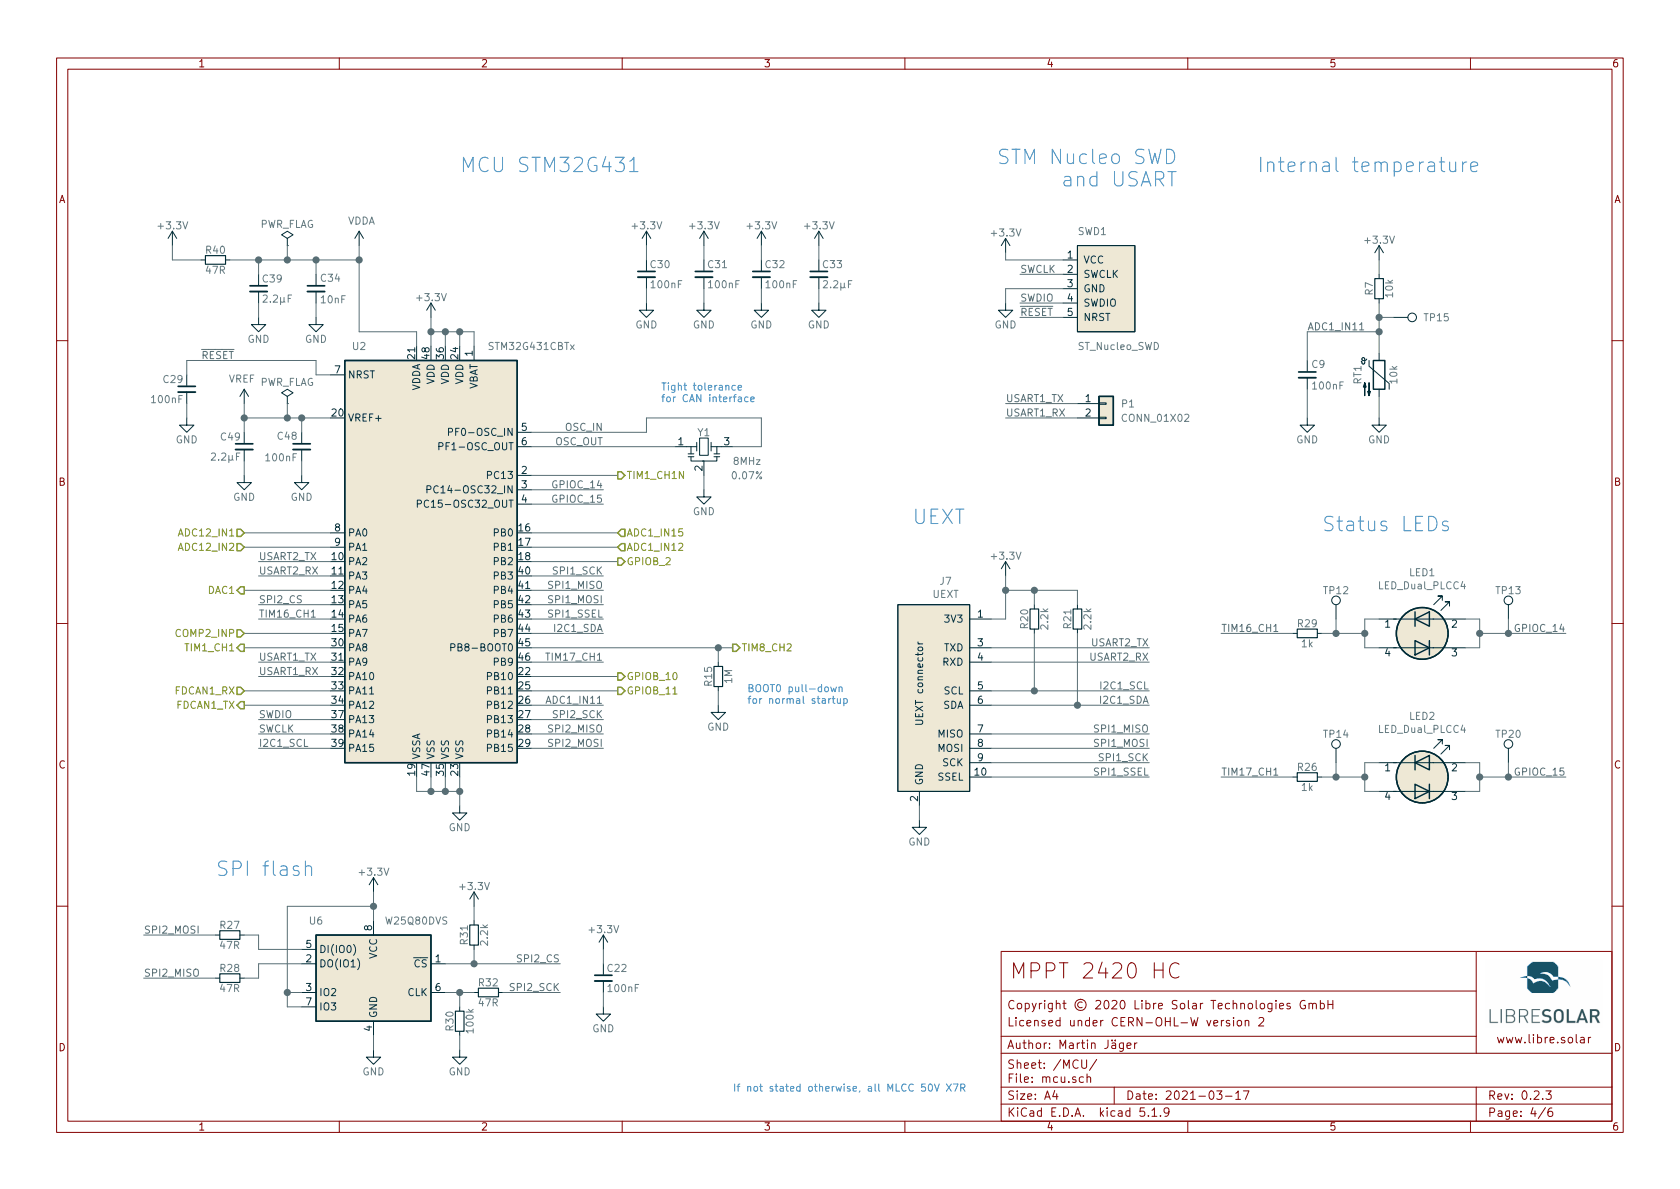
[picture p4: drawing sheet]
EESchema Schematic File Version 4
EELAYER 30 0
EELAYER END
$Descr A4 11693 8268
encoding utf-8
Sheet 4 6
Title "MPPT 2420 HC"
Date "2021-03-17"
Rev "0.2.3"
Comp "Copyright © 2020 Libre Solar Technologies GmbH"
Comment1 "Licensed under CERN-OHL-W version 2"
Comment2 "Author: Martin Jäger"
Comment3 ""
Comment4 ""
$EndDescr
$Comp
L power:GND #PWR09
U 1 1
P 4500 2100
F 0 "#PWR09" H 4500 1850 50  0001 C CNN
F 1 "GND" H 4500 1950 50  0000 C CNN
F 2 "" H 4500 2100 50  0000 C CNN
F 3 "" H 4500 2100 50  0000 C CNN
	1    4500 2100
	1    0    0    -1  
$EndComp
$Comp
L power:GND #PWR010
U 1 1
P 4900 2100
F 0 "#PWR010" H 4900 1850 50  0001 C CNN
F 1 "GND" H 4900 1950 50  0000 C CNN
F 2 "" H 4900 2100 50  0000 C CNN
F 3 "" H 4900 2100 50  0000 C CNN
	1    4900 2100
	1    0    0    -1  
$EndComp
$Comp
L power:GND #PWR011
U 1 1
P 5300 2100
F 0 "#PWR011" H 5300 1850 50  0001 C CNN
F 1 "GND" H 5300 1950 50  0000 C CNN
F 2 "" H 5300 2100 50  0000 C CNN
F 3 "" H 5300 2100 50  0000 C CNN
	1    5300 2100
	1    0    0    -1  
$EndComp
$Comp
L power:GND #PWR012
U 1 1
P 5700 2100
F 0 "#PWR012" H 5700 1850 50  0001 C CNN
F 1 "GND" H 5700 1950 50  0000 C CNN
F 2 "" H 5700 2100 50  0000 C CNN
F 3 "" H 5700 2100 50  0000 C CNN
	1    5700 2100
	1    0    0    -1  
$EndComp
$Comp
L power:GND #PWR013
U 1 1
P 2200 2200
F 0 "#PWR013" H 2200 1950 50  0001 C CNN
F 1 "GND" H 2200 2050 50  0000 C CNN
F 2 "" H 2200 2200 50  0000 C CNN
F 3 "" H 2200 2200 50  0000 C CNN
	1    2200 2200
	1    0    0    -1  
$EndComp
$Comp
L power:+3.3V #PWR014
U 1 1
P 4500 1700
F 0 "#PWR014" H 4500 1550 50  0001 C CNN
F 1 "+3.3V" H 4500 1840 50  0000 C CNN
F 2 "" H 4500 1700 50  0000 C CNN
F 3 "" H 4500 1700 50  0000 C CNN
	1    4500 1700
	1    0    0    -1  
$EndComp
$Comp
L power:+3.3V #PWR015
U 1 1
P 4900 1700
F 0 "#PWR015" H 4900 1550 50  0001 C CNN
F 1 "+3.3V" H 4900 1840 50  0000 C CNN
F 2 "" H 4900 1700 50  0000 C CNN
F 3 "" H 4900 1700 50  0000 C CNN
	1    4900 1700
	1    0    0    -1  
$EndComp
$Comp
L power:+3.3V #PWR016
U 1 1
P 5300 1700
F 0 "#PWR016" H 5300 1550 50  0001 C CNN
F 1 "+3.3V" H 5300 1840 50  0000 C CNN
F 2 "" H 5300 1700 50  0000 C CNN
F 3 "" H 5300 1700 50  0000 C CNN
	1    5300 1700
	1    0    0    -1  
$EndComp
$Comp
L power:+3.3V #PWR017
U 1 1
P 5700 1700
F 0 "#PWR017" H 5700 1550 50  0001 C CNN
F 1 "+3.3V" H 5700 1840 50  0000 C CNN
F 2 "" H 5700 1700 50  0000 C CNN
F 3 "" H 5700 1700 50  0000 C CNN
	1    5700 1700
	1    0    0    -1  
$EndComp
$Comp
L power:+3.3V #PWR024
U 1 1
P 3000 2200
F 0 "#PWR024" H 3000 2050 50  0001 C CNN
F 1 "+3.3V" H 3000 2340 50  0000 C CNN
F 2 "" H 3000 2200 50  0000 C CNN
F 3 "" H 3000 2200 50  0000 C CNN
	1    3000 2200
	1    0    0    -1  
$EndComp
$Comp
L power:+3.3V #PWR025
U 1 1
P 1200 1700
F 0 "#PWR025" H 1200 1550 50  0001 C CNN
F 1 "+3.3V" H 1200 1840 50  0000 C CNN
F 2 "" H 1200 1700 50  0000 C CNN
F 3 "" H 1200 1700 50  0000 C CNN
	1    1200 1700
	1    0    0    -1  
$EndComp
$Comp
L power:GND #PWR026
U 1 1
P 1300 2900
F 0 "#PWR026" H 1300 2650 50  0001 C CNN
F 1 "GND" H 1300 2750 50  0000 C CNN
F 2 "" H 1300 2900 50  0000 C CNN
F 3 "" H 1300 2900 50  0000 C CNN
	1    1300 2900
	-1   0    0    -1  
$EndComp
$Comp
L Project:C C29
U 1 1
P 1300 2700
F 0 "C29" H 1320 2770 50  0000 L CNN
F 1 "100nF" H 1320 2630 50  0000 L CNN
F 2 "LibreSolar:C_0603_1608" H 1300 2700 50  0001 C CNN
F 3 "" H 1300 2700 50  0000 C CNN
F 4 "any" H -5950 -200 50  0001 C CNN "Manufacturer"
F 5 "" H -5950 -200 50  0001 C CNN "PartNumber"
	1    1300 2700
	-1   0    0    -1  
$EndComp
$Comp
L Project:C C30
U 1 1
P 4500 1900
F 0 "C30" H 4520 1970 50  0000 L CNN
F 1 "100nF" H 4520 1830 50  0000 L CNN
F 2 "LibreSolar:C_0603_1608" H 4500 1900 50  0001 C CNN
F 3 "" H 4500 1900 50  0000 C CNN
F 4 "any" H 3100 -3600 50  0001 C CNN "Manufacturer"
F 5 "" H 3100 -3600 50  0001 C CNN "PartNumber"
	1    4500 1900
	1    0    0    -1  
$EndComp
$Comp
L Project:C C32
U 1 1
P 5300 1900
F 0 "C32" H 5320 1970 50  0000 L CNN
F 1 "100nF" H 5320 1830 50  0000 L CNN
F 2 "LibreSolar:C_0603_1608" H 5300 1900 50  0001 C CNN
F 3 "" H 5300 1900 50  0000 C CNN
F 4 "any" H 3200 -3600 50  0001 C CNN "Manufacturer"
F 5 "" H 3200 -3600 50  0001 C CNN "PartNumber"
	1    5300 1900
	1    0    0    -1  
$EndComp
$Comp
L Project:C C34
U 1 1
P 2200 2000
F 0 "C34" H 2225 2075 50  0000 L CNN
F 1 "10nF" H 2225 1925 50  0000 L CNN
F 2 "LibreSolar:C_0603_1608" H 2200 2000 50  0001 C CNN
F 3 "" H 2200 2000 50  0000 C CNN
F 4 "any" H 2200 2000 50  0001 C CNN "Manufacturer"
	1    2200 2000
	1    0    0    -1  
$EndComp
$Comp
L Project:C C33
U 1 1
P 5700 1900
F 0 "C33" H 5720 1970 50  0000 L CNN
F 1 "2.2µF" H 5720 1830 50  0000 L CNN
F 2 "LibreSolar:C_0603_1608" H 5700 1900 50  0001 C CNN
F 3 "" H 5700 1900 50  0000 C CNN
F 4 "any" H 3250 -3600 50  0001 C CNN "Manufacturer"
F 5 "" H 3250 -3600 50  0001 C CNN "PartNumber"
F 6 "25V, X5R" H -350 -2900 60  0001 C CNN "Remarks"
	1    5700 1900
	1    0    0    -1  
$EndComp
$Comp
L power:GND #PWR030
U 1 1
P 7000 2100
F 0 "#PWR030" H 7000 1850 50  0001 C CNN
F 1 "GND" H 7000 1950 50  0000 C CNN
F 2 "" H 7000 2100 50  0000 C CNN
F 3 "" H 7000 2100 50  0000 C CNN
	1    7000 2100
	1    0    0    -1  
$EndComp
$Comp
L power:+3.3V #PWR031
U 1 1
P 7000 1750
F 0 "#PWR031" H 7000 1600 50  0001 C CNN
F 1 "+3.3V" H 7000 1890 50  0000 C CNN
F 2 "" H 7000 1750 50  0000 C CNN
F 3 "" H 7000 1750 50  0000 C CNN
	1    7000 1750
	1    0    0    -1  
$EndComp
$Comp
L power:PWR_FLAG #FLG032
U 1 1
P 2000 1700
F 0 "#FLG032" H 2000 1775 50  0001 C CNN
F 1 "PWR_FLAG" H 2000 1850 50  0000 C CNN
F 2 "" H 2000 1700 50  0001 C CNN
F 3 "" H 2000 1700 50  0001 C CNN
	1    2000 1700
	1    0    0    -1  
$EndComp
$Comp
L LibreSolar:ST_Nucleo_SWD_5p SWD1
U 1 1
P 7700 2000
F 0 "SWD1" H 7500 2400 50  0000 L CNN
F 1 "ST_Nucleo_SWD" H 7500 1600 50  0000 L CNN
F 2 "Connector_PinHeader_2.54mm:PinHeader_1x05_P2.54mm_Vertical" H 7700 1400 30  0001 C CIN
F 3 "" H 7850 2050 60  0001 C CNN
F 4 "any" H 7700 2000 50  0001 C CNN "Manufacturer"
F 5 "Pin header 1x5, 2.54mm pitch" H 7700 2000 50  0001 C CNN "PartNumber"
	1    7700 2000
	1    0    0    -1  
$EndComp
$Comp
L Connector_Generic:Conn_01x02 P1
U 1 1
P 7700 2800
F 0 "P1" H 7800 2800 50  0000 L CNN
F 1 "CONN_01X02" H 7800 2700 50  0000 L CNN
F 2 "Connector_PinHeader_2.54mm:PinHeader_1x02_P2.54mm_Vertical" H 7700 2800 50  0001 C CNN
F 3 "" H 7700 2800 50  0001 C CNN
F 4 "any" H 7700 2800 50  0001 C CNN "Manufacturer"
F 5 "Pin header 1x5, 2.54mm pitch" H 7700 2800 50  0001 C CNN "PartNumber"
	1    7700 2800
	1    0    0    -1  
$EndComp
Text Notes 9200 3700 0    100  ~ 0
Status LEDs
Text Notes 3200 1200 0    100  ~ 0
MCU STM32G431
Text Notes 8200 1300 2    100  ~ 0
STM Nucleo SWD\nand USART
Text Label 1400 2500 0    50   ~ 0
~RESET
Text Label 7100 2100 0    50   ~ 0
SWDIO
Text Label 7100 1900 0    50   ~ 0
SWCLK
Text Label 7000 2800 0    50   ~ 0
USART1_TX
Text Label 7000 2900 0    50   ~ 0
USART1_RX
Text Label 7100 2200 0    50   ~ 0
~RESET
Wire Wire Line
	4900 1700 4900 1800
Wire Wire Line
	4500 1700 4500 1800
Wire Wire Line
	5300 1700 5300 1800
Wire Wire Line
	5700 1800 5700 1700
Wire Wire Line
	1300 2800 1300 2900
Wire Wire Line
	4500 2100 4500 2000
Wire Wire Line
	5300 2000 5300 2100
Wire Wire Line
	2200 2100 2200 2200
Wire Wire Line
	5700 2000 5700 2100
Wire Wire Line
	1300 2500 1300 2600
Wire Wire Line
	7000 2800 7500 2800
Wire Wire Line
	7000 2900 7500 2900
Wire Wire Line
	7000 1800 7400 1800
Wire Wire Line
	7000 1750 7000 1800
Wire Wire Line
	2200 1800 2200 1900
Wire Wire Line
	7400 1900 7100 1900
Wire Wire Line
	7400 2100 7100 2100
Wire Wire Line
	7400 2200 7100 2200
Wire Wire Line
	7400 2000 7000 2000
Wire Wire Line
	7000 2000 7000 2100
Text Notes 4600 2800 0    50   ~ 0
Tight tolerance\nfor CAN interface
Text Notes 1500 6100 0    100  ~ 0
SPI flash
$Comp
L Project:C C22
U 1 1
P 4200 6800
F 0 "C22" H 4220 6870 50  0000 L CNN
F 1 "100nF" H 4220 6730 50  0000 L CNN
F 2 "LibreSolar:C_0603_1608" H 4200 6800 50  0001 C CNN
F 3 "" H 4200 6800 50  0000 C CNN
F 4 "any" H 2800 1300 50  0001 C CNN "Manufacturer"
F 5 "" H 2800 1300 50  0001 C CNN "PartNumber"
	1    4200 6800
	1    0    0    -1  
$EndComp
$Comp
L power:+3.3V #PWR034
U 1 1
P 2600 6200
F 0 "#PWR034" H 2600 6050 50  0001 C CNN
F 1 "+3.3V" H 2600 6340 50  0000 C CNN
F 2 "" H 2600 6200 50  0000 C CNN
F 3 "" H 2600 6200 50  0000 C CNN
	1    2600 6200
	1    0    0    -1  
$EndComp
Text Notes 5100 7600 0    50   ~ 0
If not stated otherwise, all MLCC 50V X7R
Wire Wire Line
	3000 2300 3000 2400
Wire Wire Line
	3000 2300 3100 2300
Wire Wire Line
	3100 2300 3100 2400
Wire Wire Line
	3100 2300 3200 2300
Wire Wire Line
	3200 2300 3200 2400
Connection ~ 3100 2300
Wire Wire Line
	3200 2300 3300 2300
Connection ~ 3200 2300
$Comp
L power:GND #PWR094
U 1 1
P 3200 5600
F 0 "#PWR094" H 3200 5350 50  0001 C CNN
F 1 "GND" H 3200 5450 50  0000 C CNN
F 2 "" H 3200 5600 50  0000 C CNN
F 3 "" H 3200 5600 50  0000 C CNN
	1    3200 5600
	1    0    0    -1  
$EndComp
Wire Wire Line
	3200 5600 3200 5500
Wire Wire Line
	3200 5500 3100 5500
Wire Wire Line
	3100 5500 3100 5400
Connection ~ 3200 5500
Wire Wire Line
	3200 5500 3200 5400
Wire Wire Line
	3100 5500 3000 5500
Wire Wire Line
	3000 5500 3000 5400
Connection ~ 3100 5500
Wire Wire Line
	3000 5500 2900 5500
Wire Wire Line
	2900 5500 2900 5400
Connection ~ 3000 5500
Wire Wire Line
	3000 2200 3000 2300
Connection ~ 3000 2300
Wire Wire Line
	3300 2400 3300 2300
Text Label 4200 3000 2    50   ~ 0
OSC_IN
Text Label 4200 3100 2    50   ~ 0
OSC_OUT
$Comp
L Project:Resonator Y1
U 1 1
P 4900 3100
F 0 "Y1" H 4900 3200 50  0000 C CNN
F 1 "8MHz" H 5200 3000 50  0000 C CNN
F 2 "LibreSolar:Resonator_Murata_CSTNE" H 4900 3100 50  0001 C CNN
F 3 "" H 4900 3100 50  0001 C CNN
F 4 "Murata" H 4900 3100 50  0001 C CNN "Manufacturer"
F 5 "CSTNE8M00GH5C000R0" H 4900 3100 50  0001 C CNN "PartNumber"
F 6 "0.07%" H 5200 2900 50  0000 C CNN "Remarks"
F 7 "+can" H 4900 3100 50  0001 C CNN "Config"
	1    4900 3100
	1    0    0    -1  
$EndComp
Wire Wire Line
	3700 3100 4700 3100
Wire Wire Line
	4500 3000 4500 2900
Wire Wire Line
	4500 2900 5300 2900
Wire Wire Line
	5300 2900 5300 3100
Wire Wire Line
	5300 3100 5100 3100
Wire Wire Line
	3700 3000 4500 3000
$Comp
L power:GND #PWR048
U 1 1
P 4900 3400
F 0 "#PWR048" H 4900 3150 50  0001 C CNN
F 1 "GND" H 4900 3250 50  0000 C CNN
F 2 "" H 4900 3400 50  0000 C CNN
F 3 "" H 4900 3400 50  0000 C CNN
	1    4900 3400
	1    0    0    -1  
$EndComp
Wire Wire Line
	4900 3300 4900 3400
Wire Wire Line
	2300 3700 1700 3700
Wire Wire Line
	2300 3800 1700 3800
Wire Wire Line
	1700 4100 2300 4100
Wire Wire Line
	1700 4400 2300 4400
Wire Wire Line
	2300 4500 1700 4500
Wire Wire Line
	1700 4800 2300 4800
Wire Wire Line
	2300 4900 1700 4900
Wire Wire Line
	1800 5000 2300 5000
Wire Wire Line
	2300 5100 1800 5100
Wire Wire Line
	2300 5200 1800 5200
Wire Wire Line
	3700 3700 4300 3700
Wire Wire Line
	4300 3800 3700 3800
Wire Wire Line
	4200 4000 3700 4000
Wire Wire Line
	3700 4100 4200 4100
Wire Wire Line
	4200 4200 3700 4200
Text HLabel 1700 4500 0    50   Output ~ 0
TIM1_CH1
Text HLabel 4300 3300 2    50   Output ~ 0
TIM1_CH1N
Text HLabel 1700 4100 0    50   Output ~ 0
DAC1
Text HLabel 1700 3700 0    50   Input ~ 0
ADC12_IN1
Text HLabel 1700 3800 0    50   Input ~ 0
ADC12_IN2
Wire Wire Line
	3700 4400 4200 4400
Text Label 1800 5000 0    50   ~ 0
SWDIO
Text Label 1800 5100 0    50   ~ 0
SWCLK
Text HLabel 4300 3700 2    50   Input ~ 0
ADC1_IN15
Text HLabel 4300 3800 2    50   Input ~ 0
ADC1_IN12
$Comp
L power:GND #PWR?
U 1 1
P 9100 2900
AR Path="/58E22D17/5E044EA5" Ref="#PWR?"  Part="1" 
AR Path="/5E044EA5" Ref="#PWR?"  Part="1" 
AR Path="/58A68DCB/5E044EA5" Ref="#PWR0102"  Part="1" 
F 0 "#PWR0102" H 9100 2650 50  0001 C CNN
F 1 "GND" H 9100 2750 50  0000 C CNN
F 2 "" H 9100 2900 50  0000 C CNN
F 3 "" H 9100 2900 50  0000 C CNN
	1    9100 2900
	1    0    0    -1  
$EndComp
$Comp
L power:GND #PWR?
U 1 1
P 9600 2900
AR Path="/58E22D17/5E044EAB" Ref="#PWR?"  Part="1" 
AR Path="/5E044EAB" Ref="#PWR?"  Part="1" 
AR Path="/58A68DCB/5E044EAB" Ref="#PWR0103"  Part="1" 
F 0 "#PWR0103" H 9600 2650 50  0001 C CNN
F 1 "GND" H 9600 2750 50  0000 C CNN
F 2 "" H 9600 2900 50  0000 C CNN
F 3 "" H 9600 2900 50  0000 C CNN
	1    9600 2900
	1    0    0    -1  
$EndComp
$Comp
L Project:C C?
U 1 1
P 9100 2600
AR Path="/58E22D17/5E044EB3" Ref="C?"  Part="1" 
AR Path="/5E044EB3" Ref="C?"  Part="1" 
AR Path="/58A68DCB/5E044EB3" Ref="C9"  Part="1" 
F 0 "C9" H 9125 2675 50  0000 L CNN
F 1 "100nF" H 9125 2525 50  0000 L CNN
F 2 "LibreSolar:C_0603_1608" H 9100 2400 50  0001 C CNN
F 3 "" H 9125 2675 50  0000 C CNN
F 4 "any" H 300 -3250 50  0001 C CNN "Manufacturer"
F 5 "" H 300 -3250 50  0001 C CNN "PartNumber"
	1    9100 2600
	1    0    0    -1  
$EndComp
$Comp
L power:+3.3V #PWR?
U 1 1
P 9600 1800
AR Path="/58E22D17/5E044EB9" Ref="#PWR?"  Part="1" 
AR Path="/5E044EB9" Ref="#PWR?"  Part="1" 
AR Path="/58A68DCB/5E044EB9" Ref="#PWR0104"  Part="1" 
F 0 "#PWR0104" H 9600 1650 50  0001 C CNN
F 1 "+3.3V" H 9600 1940 50  0000 C CNN
F 2 "" H 9600 1800 50  0000 C CNN
F 3 "" H 9600 1800 50  0000 C CNN
	1    9600 1800
	1    0    0    -1  
$EndComp
$Comp
L Project:R R?
U 1 1
P 9600 2000
AR Path="/58E22D17/5E044EC1" Ref="R?"  Part="1" 
AR Path="/5E044EC1" Ref="R?"  Part="1" 
AR Path="/58A68DCB/5E044EC1" Ref="R7"  Part="1" 
F 0 "R7" V 9530 2000 50  0000 C CNN
F 1 "10k" V 9670 2000 50  0000 C CNN
F 2 "LibreSolar:R_0603_1608" H 9600 2000 50  0001 C CNN
F 3 "" H 9600 2000 50  0000 C CNN
F 4 "any" H 300 -3200 50  0001 C CNN "Manufacturer"
F 5 "" H 300 -3200 50  0001 C CNN "PartNumber"
F 6 "1%" H 9600 2000 50  0001 C CNN "Remarks"
	1    9600 2000
	1    0    0    -1  
$EndComp
$Comp
L Device:Thermistor_NTC RT?
U 1 1
P 9600 2600
AR Path="/58E22D17/5E044EC9" Ref="RT?"  Part="1" 
AR Path="/5E044EC9" Ref="RT?"  Part="1" 
AR Path="/58A68DCB/5E044EC9" Ref="RT1"  Part="1" 
F 0 "RT1" V 9450 2600 50  0000 C CNN
F 1 "10k" V 9700 2600 50  0000 C CNN
F 2 "Capacitor_THT:C_Disc_D3.8mm_W2.6mm_P2.50mm" H 9600 2650 50  0001 C CNN
F 3 "" H 9600 2650 50  0001 C CNN
F 4 "TDK" H 300 -3250 50  0001 C CNN "Manufacturer"
F 5 "NTCG163JF103FT1S" H 300 -3250 50  0001 C CNN "PartNumber"
	1    9600 2600
	1    0    0    -1  
$EndComp
Wire Wire Line
	9600 1800 9600 1900
Wire Wire Line
	9100 2700 9100 2900
Wire Wire Line
	9600 2750 9600 2900
Wire Wire Line
	9100 2500 9100 2300
Wire Wire Line
	9100 2300 9600 2300
Wire Wire Line
	9600 2100 9600 2200
Connection ~ 9600 2300
Text Notes 8750 1200 0    100  ~ 0
Internal temperature
Wire Wire Line
	9600 2300 9600 2450
Text HLabel 1700 4800 0    50   Input ~ 0
FDCAN1_RX
Text HLabel 1700 4900 0    50   Output ~ 0
FDCAN1_TX
Wire Wire Line
	2900 2400 2900 2300
Wire Wire Line
	2900 2300 2500 2300
Wire Wire Line
	3700 4900 4200 4900
$Comp
L power:VDDA #PWR0108
U 1 1
P 2500 1700
F 0 "#PWR0108" H 2500 1550 50  0001 C CNN
F 1 "VDDA" H 2517 1873 50  0000 C CNN
F 2 "" H 2500 1700 50  0001 C CNN
F 3 "" H 2500 1700 50  0001 C CNN
	1    2500 1700
	1    0    0    -1  
$EndComp
$Comp
L Project:R R?
U 1 1
P 1500 1800
AR Path="/58E22D17/5E2EEC8F" Ref="R?"  Part="1" 
AR Path="/5E2EEC8F" Ref="R?"  Part="1" 
AR Path="/58A68DCB/5E2EEC8F" Ref="R40"  Part="1" 
F 0 "R40" V 1430 1800 50  0000 C CNN
F 1 "47R" V 1570 1800 50  0000 C CNN
F 2 "LibreSolar:R_0603_1608" H 1500 1800 50  0001 C CNN
F 3 "" H 1500 1800 50  0000 C CNN
F 4 "any" H -7800 -3400 50  0001 C CNN "Manufacturer"
F 5 "" H -7800 -3400 50  0001 C CNN "PartNumber"
F 6 "1%" H 1500 1800 50  0001 C CNN "Remarks"
	1    1500 1800
	0    1    1    0   
$EndComp
$Comp
L power:GND #PWR0109
U 1 1
P 1800 2200
F 0 "#PWR0109" H 1800 1950 50  0001 C CNN
F 1 "GND" H 1800 2050 50  0000 C CNN
F 2 "" H 1800 2200 50  0000 C CNN
F 3 "" H 1800 2200 50  0000 C CNN
	1    1800 2200
	1    0    0    -1  
$EndComp
$Comp
L Project:C C39
U 1 1
P 1800 2000
F 0 "C39" H 1820 2070 50  0000 L CNN
F 1 "2.2µF" H 1820 1930 50  0000 L CNN
F 2 "LibreSolar:C_0603_1608" H 1800 2000 50  0001 C CNN
F 3 "" H 1800 2000 50  0000 C CNN
F 4 "any" H -650 -3500 50  0001 C CNN "Manufacturer"
F 5 "" H -650 -3500 50  0001 C CNN "PartNumber"
F 6 "25V, X5R" H -4250 -2800 60  0001 C CNN "Remarks"
	1    1800 2000
	1    0    0    -1  
$EndComp
Wire Wire Line
	1800 2100 1800 2200
Wire Wire Line
	2500 1700 2500 1800
Wire Wire Line
	2200 1800 2500 1800
Connection ~ 2500 1800
Wire Wire Line
	2500 1800 2500 2300
Connection ~ 2200 1800
Wire Wire Line
	1400 1800 1200 1800
Wire Wire Line
	1200 1800 1200 1700
Wire Wire Line
	1800 1900 1800 1800
Connection ~ 1800 1800
Wire Wire Line
	1800 1800 1600 1800
Wire Wire Line
	1800 1800 2000 1800
Wire Wire Line
	2000 1700 2000 1800
Connection ~ 2000 1800
Wire Wire Line
	2000 1800 2200 1800
$Comp
L Project:UEXT J?
U 1 1
P 6500 4900
AR Path="/5DCF735E" Ref="J?"  Part="1" 
AR Path="/58A68DCB/5DCF735E" Ref="J7"  Part="1" 
F 0 "J7" H 6583 5765 50  0000 C CNN
F 1 "UEXT" H 6583 5674 50  0000 C CNN
F 2 "LibreSolar:Box_Header_2x05x2.54mm_Straight" H 6500 3950 50  0001 C CIN
F 3 "" H 6500 4800 60  0000 C CNN
F 4 "any" H 6500 4900 50  0001 C CNN "Manufacturer"
F 5 "Box header 2x5, 2.54mm pitch" H 6500 4900 50  0001 C CNN "PartNumber"
	1    6500 4900
	1    0    0    -1  
$EndComp
$Comp
L Project:R R?
U 1 1
P 7500 4300
AR Path="/58BE3089/5DCF7366" Ref="R?"  Part="1" 
AR Path="/58A68DCB/5DCF7366" Ref="R21"  Part="1" 
AR Path="/5DCF7366" Ref="R?"  Part="1" 
F 0 "R21" V 7430 4300 50  0000 C CNN
F 1 "2.2k" V 7570 4300 50  0000 C CNN
F 2 "LibreSolar:R_0603_1608" H 7500 4300 50  0001 C CNN
F 3 "" H 7500 4300 50  0000 C CNN
F 4 "any" H 2350 -1050 50  0001 C CNN "Manufacturer"
F 5 "" H 2350 -1050 50  0001 C CNN "PartNumber"
F 6 "1%" H 7500 4300 50  0001 C CNN "Remarks"
	1    7500 4300
	1    0    0    1   
$EndComp
$Comp
L Project:R R?
U 1 1
P 7200 4300
AR Path="/58BE3089/5DCF736E" Ref="R?"  Part="1" 
AR Path="/58A68DCB/5DCF736E" Ref="R20"  Part="1" 
AR Path="/5DCF736E" Ref="R?"  Part="1" 
F 0 "R20" V 7130 4300 50  0000 C CNN
F 1 "2.2k" V 7270 4300 50  0000 C CNN
F 2 "LibreSolar:R_0603_1608" H 7200 4300 50  0001 C CNN
F 3 "" H 7200 4300 50  0000 C CNN
F 4 "any" H 2400 -1050 50  0001 C CNN "Manufacturer"
F 5 "" H 2400 -1050 50  0001 C CNN "PartNumber"
F 6 "1%" H 7200 4300 50  0001 C CNN "Remarks"
	1    7200 4300
	1    0    0    1   
$EndComp
Wire Wire Line
	7200 4200 7200 4100
Wire Wire Line
	7500 4200 7500 4100
Wire Wire Line
	7200 4100 7500 4100
$Comp
L power:+3.3V #PWR?
U 1 1
P 7000 4000
AR Path="/58BE3089/5DCF7377" Ref="#PWR?"  Part="1" 
AR Path="/58A68DCB/5DCF7377" Ref="#PWR0101"  Part="1" 
AR Path="/5DCF7377" Ref="#PWR?"  Part="1" 
F 0 "#PWR0101" H 7000 3850 50  0001 C CNN
F 1 "+3.3V" H 7000 4140 50  0000 C CNN
F 2 "" H 7000 4000 50  0000 C CNN
F 3 "" H 7000 4000 50  0000 C CNN
	1    7000 4000
	1    0    0    -1  
$EndComp
Wire Wire Line
	6900 4300 7000 4300
Wire Wire Line
	7000 4300 7000 4100
Wire Wire Line
	7200 4100 7000 4100
Connection ~ 7200 4100
Connection ~ 7000 4100
Wire Wire Line
	7000 4100 7000 4000
Wire Wire Line
	6900 4800 7200 4800
Wire Wire Line
	6900 4900 7500 4900
Wire Wire Line
	7200 4400 7200 4800
Connection ~ 7200 4800
Wire Wire Line
	7500 4400 7500 4900
Connection ~ 7500 4900
$Comp
L power:GND #PWR?
U 1 1
P 6400 5700
AR Path="/5D78A622/5DCF7389" Ref="#PWR?"  Part="1" 
AR Path="/5DCF7389" Ref="#PWR?"  Part="1" 
AR Path="/58A68DCB/5DCF7389" Ref="#PWR0113"  Part="1" 
F 0 "#PWR0113" H 6400 5450 50  0001 C CNN
F 1 "GND" H 6400 5550 50  0000 C CNN
F 2 "" H 6400 5700 50  0000 C CNN
F 3 "" H 6400 5700 50  0000 C CNN
	1    6400 5700
	-1   0    0    -1  
$EndComp
Wire Wire Line
	6400 5600 6400 5700
Wire Wire Line
	6900 5100 8000 5100
Wire Wire Line
	8000 5200 6900 5200
Wire Wire Line
	6900 5300 8000 5300
Wire Wire Line
	7200 4800 8000 4800
Wire Wire Line
	7500 4900 8000 4900
Wire Wire Line
	6900 5400 8000 5400
Text Label 8000 4500 2    50   ~ 0
USART2_TX
Wire Wire Line
	6900 4500 8000 4500
Wire Wire Line
	6900 4600 8000 4600
Text Label 8000 4600 2    50   ~ 0
USART2_RX
Text Notes 6350 3650 0    100  ~ 0
UEXT
Text Label 8000 4800 2    50   ~ 0
I2C1_SCL
Text Label 1800 5200 0    50   ~ 0
I2C1_SCL
Text Label 4200 4400 2    50   ~ 0
I2C1_SDA
Text Label 8000 4900 2    50   ~ 0
I2C1_SDA
Text Label 8000 5400 2    50   ~ 0
SPI1_SSEL
Text Label 4200 4000 2    50   ~ 0
SPI1_SCK
Text Label 4200 4100 2    50   ~ 0
SPI1_MISO
Text Label 4200 4200 2    50   ~ 0
SPI1_MOSI
Text Label 8000 5300 2    50   ~ 0
SPI1_SCK
Text Label 8000 5100 2    50   ~ 0
SPI1_MISO
Text Label 8000 5200 2    50   ~ 0
SPI1_MOSI
Wire Wire Line
	1800 4700 2300 4700
Text Label 1800 4700 0    50   ~ 0
USART1_RX
Text Label 1800 4600 0    50   ~ 0
USART1_TX
Wire Wire Line
	1800 4600 2300 4600
$Comp
L power:GND #PWR027
U 1 1
P 2100 3300
F 0 "#PWR027" H 2100 3050 50  0001 C CNN
F 1 "GND" H 2100 3150 50  0000 C CNN
F 2 "" H 2100 3300 50  0000 C CNN
F 3 "" H 2100 3300 50  0000 C CNN
	1    2100 3300
	-1   0    0    -1  
$EndComp
$Comp
L Project:C C48
U 1 1
P 2100 3100
F 0 "C48" H 2125 3175 50  0000 L CNN
F 1 "100nF" H 2125 3025 50  0000 L CNN
F 2 "LibreSolar:C_0603_1608" H 2100 3100 50  0001 C CNN
F 3 "" H 2100 3100 50  0000 C CNN
F 4 "any" H 2100 3100 50  0001 C CNN "Manufacturer"
	1    2100 3100
	-1   0    0    -1  
$EndComp
Wire Wire Line
	2100 3200 2100 3300
Wire Wire Line
	2100 2900 2100 3000
$Comp
L power:GND #PWR051
U 1 1
P 1700 3300
F 0 "#PWR051" H 1700 3050 50  0001 C CNN
F 1 "GND" H 1700 3150 50  0000 C CNN
F 2 "" H 1700 3300 50  0000 C CNN
F 3 "" H 1700 3300 50  0000 C CNN
	1    1700 3300
	-1   0    0    -1  
$EndComp
$Comp
L Project:C C49
U 1 1
P 1700 3100
F 0 "C49" H 1720 3170 50  0000 L CNN
F 1 "2.2µF" H 1720 3030 50  0000 L CNN
F 2 "LibreSolar:C_0603_1608" H 1700 3100 50  0001 C CNN
F 3 "" H 1700 3100 50  0000 C CNN
F 4 "any" H -750 -2400 50  0001 C CNN "Manufacturer"
F 5 "" H -750 -2400 50  0001 C CNN "PartNumber"
F 6 "25V, X5R" H -4350 -1700 60  0001 C CNN "Remarks"
	1    1700 3100
	-1   0    0    -1  
$EndComp
Wire Wire Line
	1700 3200 1700 3300
Wire Wire Line
	1700 3000 1700 2900
$Comp
L LibreSolar:VREF #PWR028
U 1 1
P 1700 2800
F 0 "#PWR028" H 1700 2650 50  0001 C CNN
F 1 "VREF" H 1715 2973 50  0000 C CNN
F 2 "" H 1700 2800 50  0001 C CNN
F 3 "" H 1700 2800 50  0001 C CNN
	1    1700 2800
	-1   0    0    -1  
$EndComp
Wire Wire Line
	1300 2500 2200 2500
Wire Wire Line
	2200 2500 2200 2600
Wire Wire Line
	2200 2600 2300 2600
Wire Wire Line
	2300 2900 2100 2900
Connection ~ 2100 2900
Wire Wire Line
	2100 2900 2000 2900
Wire Wire Line
	1700 2800 1700 2900
Connection ~ 1700 2900
$Comp
L LibreSolar:STM32G431CBTx U2
U 1 1
P 3000 3900
F 0 "U2" H 3500 5400 50  0000 C CNN
F 1 "STM32G431CBTx" H 2300 5400 50  0000 C CNN
F 2 "Package_QFP:LQFP-48_7x7mm_P0.5mm" H 2550 2400 50  0001 R CNN
F 3 "https://www.st.com/resource/en/datasheet/stm32g431cb.pdf" H 3000 3900 50  0001 C CNN
F 4 "ST Microelectronics" H 3000 3900 50  0001 C CNN "Manufacturer"
F 5 "STM32G431CBT6" H 3000 3900 50  0001 C CNN "PartNumber"
	1    3000 3900
	-1   0    0    -1  
$EndComp
Wire Wire Line
	2300 4000 1800 4000
Wire Wire Line
	2300 3900 1800 3900
Text Label 1800 3900 0    50   ~ 0
USART2_TX
Text Label 1800 4000 0    50   ~ 0
USART2_RX
Wire Wire Line
	3700 4300 4200 4300
Text Label 4200 4300 2    50   ~ 0
SPI1_SSEL
Text Notes 5200 4900 0    50   ~ 0
BOOT0 pull-down\nfor normal startup
$Comp
L Project:R R?
U 1 1
P 5000 4700
AR Path="/58BE3089/5EE2A245" Ref="R?"  Part="1" 
AR Path="/58A68DCB/5EE2A245" Ref="R15"  Part="1" 
AR Path="/5EE2A245" Ref="R?"  Part="1" 
F 0 "R15" V 4930 4700 50  0000 C CNN
F 1 "1M" V 5070 4700 50  0000 C CNN
F 2 "LibreSolar:R_0603_1608" H 5000 4700 50  0001 C CNN
F 3 "" H 5000 4700 50  0000 C CNN
F 4 "any" H -150 -650 50  0001 C CNN "Manufacturer"
F 5 "" H -150 -650 50  0001 C CNN "PartNumber"
F 6 "1%" H 5000 4700 50  0001 C CNN "Remarks"
	1    5000 4700
	1    0    0    1   
$EndComp
$Comp
L power:GND #PWR0105
U 1 1
P 5000 4900
F 0 "#PWR0105" H 5000 4650 50  0001 C CNN
F 1 "GND" H 5000 4750 50  0000 C CNN
F 2 "" H 5000 4900 50  0000 C CNN
F 3 "" H 5000 4900 50  0000 C CNN
	1    5000 4900
	1    0    0    -1  
$EndComp
Wire Wire Line
	5000 4500 5000 4600
Wire Wire Line
	5000 4500 3700 4500
Wire Wire Line
	5000 4800 5000 4900
Text HLabel 4300 4800 2    50   Output ~ 0
GPIOB_11
Wire Wire Line
	4200 3400 3700 3400
Wire Wire Line
	3700 3500 4200 3500
Text Label 4200 3400 2    50   ~ 0
GPIOC_14
Text Label 4200 3500 2    50   ~ 0
GPIOC_15
Text Label 4200 4600 2    50   ~ 0
TIM17_CH1
Wire Wire Line
	4200 4600 3700 4600
Text HLabel 5100 4500 2    50   Output ~ 0
TIM8_CH2
Wire Wire Line
	5100 4500 5000 4500
Connection ~ 5000 4500
Text HLabel 1700 4400 0    50   Input ~ 0
COMP2_INP
Wire Wire Line
	4300 4800 3700 4800
Text HLabel 4300 3900 2    50   Output ~ 0
GPIOB_2
Wire Wire Line
	4300 3900 3700 3900
Text HLabel 4300 4700 2    50   Output ~ 0
GPIOB_10
Wire Wire Line
	3700 4700 4300 4700
Text Label 4200 4900 2    50   ~ 0
ADC1_IN11
Text Label 9100 2300 0    50   ~ 0
ADC1_IN11
$Comp
L Project:C C31
U 1 1
P 4900 1900
F 0 "C31" H 4920 1970 50  0000 L CNN
F 1 "100nF" H 4920 1830 50  0000 L CNN
F 2 "LibreSolar:C_0603_1608" H 4900 1900 50  0001 C CNN
F 3 "" H 4900 1900 50  0000 C CNN
F 4 "any" H 3150 -3600 50  0001 C CNN "Manufacturer"
F 5 "" H 3150 -3600 50  0001 C CNN "PartNumber"
	1    4900 1900
	1    0    0    -1  
$EndComp
Wire Wire Line
	4900 2100 4900 2000
$Comp
L power:PWR_FLAG #FLG0103
U 1 1
P 2000 2800
F 0 "#FLG0103" H 2000 2875 50  0001 C CNN
F 1 "PWR_FLAG" H 2000 2950 50  0000 C CNN
F 2 "" H 2000 2800 50  0001 C CNN
F 3 "" H 2000 2800 50  0001 C CNN
	1    2000 2800
	1    0    0    -1  
$EndComp
Wire Wire Line
	2000 2800 2000 2900
Connection ~ 2000 2900
Wire Wire Line
	2000 2900 1700 2900
Text Label 8500 5400 0    50   ~ 0
TIM17_CH1
$Comp
L Project:R R?
U 1 1
P 9100 4400
AR Path="/58E22D17/5EE85D05" Ref="R?"  Part="1" 
AR Path="/5EE85D05" Ref="R?"  Part="1" 
AR Path="/58A68DCB/5EE85D05" Ref="R29"  Part="1" 
F 0 "R29" V 9030 4400 50  0000 C CNN
F 1 "1k" V 9170 4400 50  0000 C CNN
F 2 "LibreSolar:R_0603_1608" H 9100 4400 50  0001 C CNN
F 3 "" H 9100 4400 50  0000 C CNN
F 4 "any" H -200 -800 50  0001 C CNN "Manufacturer"
F 5 "" H -200 -800 50  0001 C CNN "PartNumber"
F 6 "1%" H 9100 4400 50  0001 C CNN "Remarks"
	1    9100 4400
	0    1    1    0   
$EndComp
$Comp
L Connector:TestPoint TP?
U 1 1
P 9300 5300
AR Path="/5F4432D0" Ref="TP?"  Part="1" 
AR Path="/58A68DC9/5F4432D0" Ref="TP?"  Part="1" 
AR Path="/5D78A622/5F4432D0" Ref="TP?"  Part="1" 
AR Path="/5C5B93EE/5F4432D0" Ref="TP?"  Part="1" 
AR Path="/58A68DCB/5F4432D0" Ref="TP14"  Part="1" 
F 0 "TP14" H 9300 5500 50  0000 C CNN
F 1 "1.5mm" H 9453 5311 50  0001 L CNN
F 2 "TestPoint:TestPoint_Pad_D1.5mm" H 9500 5300 50  0001 C CNN
F 3 "~" H 9500 5300 50  0001 C CNN
F 4 "+info" H 1500 -3100 50  0001 C CNN "Config"
	1    9300 5300
	1    0    0    -1  
$EndComp
$Comp
L Connector:TestPoint LED_R?
U 1 1
P 10500 4300
AR Path="/5F46A9CB" Ref="LED_R?"  Part="1" 
AR Path="/58A68DC9/5F46A9CB" Ref="LED_R?"  Part="1" 
AR Path="/5D78A622/5F46A9CB" Ref="LED_R?"  Part="1" 
AR Path="/5C5B93EE/5F46A9CB" Ref="LED_R?"  Part="1" 
AR Path="/58A68DCB/5F46A9CB" Ref="TP13"  Part="1" 
F 0 "TP13" H 10500 4500 50  0000 C CNN
F 1 "1.5mm" H 10653 4311 50  0001 L CNN
F 2 "TestPoint:TestPoint_Pad_D1.5mm" H 10700 4300 50  0001 C CNN
F 3 "~" H 10700 4300 50  0001 C CNN
F 4 "+info" H 2700 -4100 50  0001 C CNN "Config"
	1    10500 4300
	1    0    0    -1  
$EndComp
$Comp
L Connector:TestPoint LED_R?
U 1 1
P 9300 4300
AR Path="/5F46ABA0" Ref="LED_R?"  Part="1" 
AR Path="/58A68DC9/5F46ABA0" Ref="LED_R?"  Part="1" 
AR Path="/5D78A622/5F46ABA0" Ref="LED_R?"  Part="1" 
AR Path="/5C5B93EE/5F46ABA0" Ref="LED_R?"  Part="1" 
AR Path="/58A68DCB/5F46ABA0" Ref="TP12"  Part="1" 
F 0 "TP12" H 9300 4500 50  0000 C CNN
F 1 "1.5mm" H 9453 4311 50  0001 L CNN
F 2 "TestPoint:TestPoint_Pad_D1.5mm" H 9500 4300 50  0001 C CNN
F 3 "~" H 9500 4300 50  0001 C CNN
F 4 "+info" H 1500 -4100 50  0001 C CNN "Config"
	1    9300 4300
	1    0    0    -1  
$EndComp
Connection ~ 9600 2200
Wire Wire Line
	9600 2200 9600 2300
Wire Wire Line
	9700 2200 9600 2200
$Comp
L Connector:TestPoint TP?
U 1 1
P 9700 2200
AR Path="/5F4790CB" Ref="TP?"  Part="1" 
AR Path="/58A68DC9/5F4790CB" Ref="TP?"  Part="1" 
AR Path="/5D78A622/5F4790CB" Ref="TP?"  Part="1" 
AR Path="/5C5B93EE/5F4790CB" Ref="TP?"  Part="1" 
AR Path="/58A68DCB/5F4790CB" Ref="TP15"  Part="1" 
F 0 "TP15" V 9700 2500 50  0000 C CNN
F 1 "1.5mm" H 9853 2211 50  0001 L CNN
F 2 "TestPoint:TestPoint_Pad_D1.5mm" H 9900 2200 50  0001 C CNN
F 3 "~" H 9900 2200 50  0001 C CNN
F 4 "+info" H 1900 -6200 50  0001 C CNN "Config"
	1    9700 2200
	0    1    1    0   
$EndComp
Wire Wire Line
	4300 3300 3700 3300
Wire Wire Line
	3700 5200 4200 5200
Wire Wire Line
	3700 5100 4200 5100
Wire Wire Line
	3700 5000 4200 5000
Text Label 4200 5000 2    50   ~ 0
SPI2_SCK
Text Label 4200 5100 2    50   ~ 0
SPI2_MISO
Text Label 4200 5200 2    50   ~ 0
SPI2_MOSI
$Comp
L Project:R R?
U 1 1
P 9100 5400
AR Path="/58E22D17/601424C0" Ref="R?"  Part="1" 
AR Path="/601424C0" Ref="R?"  Part="1" 
AR Path="/58A68DCB/601424C0" Ref="R26"  Part="1" 
F 0 "R26" V 9030 5400 50  0000 C CNN
F 1 "1k" V 9170 5400 50  0000 C CNN
F 2 "LibreSolar:R_0603_1608" H 9100 5400 50  0001 C CNN
F 3 "" H 9100 5400 50  0000 C CNN
F 4 "any" H -200 200 50  0001 C CNN "Manufacturer"
F 5 "" H -200 200 50  0001 C CNN "PartNumber"
F 6 "1%" H 9100 5400 50  0001 C CNN "Remarks"
	1    9100 5400
	0    1    1    0   
$EndComp
$Comp
L Connector:TestPoint LED_R?
U 1 1
P 10500 5300
AR Path="/601496B1" Ref="LED_R?"  Part="1" 
AR Path="/58A68DC9/601496B1" Ref="LED_R?"  Part="1" 
AR Path="/5D78A622/601496B1" Ref="LED_R?"  Part="1" 
AR Path="/5C5B93EE/601496B1" Ref="LED_R?"  Part="1" 
AR Path="/58A68DCB/601496B1" Ref="TP20"  Part="1" 
F 0 "TP20" H 10500 5500 50  0000 C CNN
F 1 "1.5mm" H 10653 5311 50  0001 L CNN
F 2 "TestPoint:TestPoint_Pad_D1.5mm" H 10700 5300 50  0001 C CNN
F 3 "~" H 10700 5300 50  0001 C CNN
F 4 "+info" H 2700 -3100 50  0001 C CNN "Config"
	1    10500 5300
	1    0    0    -1  
$EndComp
$Comp
L LibreSolar:LED_Dual_CACA_BackToBack LED2
U 1 1
P 9900 5400
F 0 "LED2" H 9900 5825 50  0000 C CNN
F 1 "LED_Dual_PLCC4" H 9900 5734 50  0000 C CNN
F 2 "LED_SMD:LED_Avago_PLCC4_3.2x2.8mm_CW" H 9930 5400 50  0001 C CNN
F 3 "https://www.mouser.de/datasheet/2/239/LTST-E682KRKGWT-1149990.pdf" H 9930 5400 50  0001 C CNN
F 4 "Lite-On" H 9900 5400 50  0001 C CNN "Manufacturer"
F 5 "LTST-E682KRKGWT" H 9900 5400 50  0001 C CNN "PartNumber"
	1    9900 5400
	1    0    0    -1  
$EndComp
Wire Wire Line
	10200 5300 10300 5300
Wire Wire Line
	10200 5500 10300 5500
Wire Wire Line
	10300 5500 10300 5400
$Comp
L power:GND #PWR0125
U 1 1
P 4200 7000
F 0 "#PWR0125" H 4200 6750 50  0001 C CNN
F 1 "GND" H 4200 6850 50  0000 C CNN
F 2 "" H 4200 7000 50  0000 C CNN
F 3 "" H 4200 7000 50  0000 C CNN
	1    4200 7000
	1    0    0    -1  
$EndComp
Wire Wire Line
	4200 7000 4200 6900
$Comp
L Project:R R?
U 1 1
P 1600 6500
AR Path="/58BE3089/601F3DFA" Ref="R?"  Part="1" 
AR Path="/58A68DCB/601F3DFA" Ref="R27"  Part="1" 
AR Path="/601F3DFA" Ref="R?"  Part="1" 
F 0 "R27" V 1530 6500 50  0000 C CNN
F 1 "47R" V 1670 6500 50  0000 C CNN
F 2 "LibreSolar:R_0603_1608" H 1600 6500 50  0001 C CNN
F 3 "" H 1600 6500 50  0000 C CNN
F 4 "any" H -3200 1150 50  0001 C CNN "Manufacturer"
F 5 "1%" H 1600 6500 50  0001 C CNN "Remarks"
	1    1600 6500
	0    -1   1    0   
$EndComp
$Comp
L Project:R R?
U 1 1
P 1600 6800
AR Path="/58BE3089/601F4543" Ref="R?"  Part="1" 
AR Path="/58A68DCB/601F4543" Ref="R28"  Part="1" 
AR Path="/601F4543" Ref="R?"  Part="1" 
F 0 "R28" V 1530 6800 50  0000 C CNN
F 1 "47R" V 1670 6800 50  0000 C CNN
F 2 "LibreSolar:R_0603_1608" H 1600 6800 50  0001 C CNN
F 3 "" H 1600 6800 50  0000 C CNN
F 4 "any" H -3200 1450 50  0001 C CNN "Manufacturer"
F 5 "1%" H 1600 6800 50  0001 C CNN "Remarks"
	1    1600 6800
	0    -1   1    0   
$EndComp
Wire Wire Line
	2100 6700 1800 6700
Wire Wire Line
	1800 6700 1800 6800
Wire Wire Line
	1800 6800 1700 6800
Wire Wire Line
	1700 6500 1800 6500
Wire Wire Line
	1800 6500 1800 6600
Wire Wire Line
	1800 6600 2100 6600
$Comp
L power:GND #PWR0126
U 1 1
P 2600 7300
F 0 "#PWR0126" H 2600 7050 50  0001 C CNN
F 1 "GND" H 2600 7150 50  0000 C CNN
F 2 "" H 2600 7300 50  0000 C CNN
F 3 "" H 2600 7300 50  0000 C CNN
	1    2600 7300
	1    0    0    -1  
$EndComp
Wire Wire Line
	2600 7200 2600 7300
Wire Wire Line
	2600 6200 2600 6300
$Comp
L power:+3.3V #PWR0127
U 1 1
P 4200 6600
F 0 "#PWR0127" H 4200 6450 50  0001 C CNN
F 1 "+3.3V" H 4200 6740 50  0000 C CNN
F 2 "" H 4200 6600 50  0000 C CNN
F 3 "" H 4200 6600 50  0000 C CNN
	1    4200 6600
	1    0    0    -1  
$EndComp
Wire Wire Line
	4200 6600 4200 6700
$Comp
L Project:R R?
U 1 1
P 3400 6900
AR Path="/58BE3089/60233D9C" Ref="R?"  Part="1" 
AR Path="/58A68DCB/60233D9C" Ref="R32"  Part="1" 
AR Path="/60233D9C" Ref="R?"  Part="1" 
F 0 "R32" V 3330 6900 50  0000 C CNN
F 1 "47R" V 3470 6900 50  0000 C CNN
F 2 "LibreSolar:R_0603_1608" H 3400 6900 50  0001 C CNN
F 3 "" H 3400 6900 50  0000 C CNN
F 4 "any" H -1400 1550 50  0001 C CNN "Manufacturer"
F 5 "1%" H 3400 6900 50  0001 C CNN "Remarks"
	1    3400 6900
	0    -1   1    0   
$EndComp
$Comp
L power:+3.3V #PWR0128
U 1 1
P 3300 6300
F 0 "#PWR0128" H 3300 6150 50  0001 C CNN
F 1 "+3.3V" H 3300 6440 50  0000 C CNN
F 2 "" H 3300 6300 50  0000 C CNN
F 3 "" H 3300 6300 50  0000 C CNN
	1    3300 6300
	1    0    0    -1  
$EndComp
$Comp
L Project:R R?
U 1 1
P 3300 6500
AR Path="/58BE3089/60234664" Ref="R?"  Part="1" 
AR Path="/58A68DCB/60234664" Ref="R31"  Part="1" 
AR Path="/60234664" Ref="R?"  Part="1" 
F 0 "R31" V 3230 6500 50  0000 C CNN
F 1 "2.2k" V 3370 6500 50  0000 C CNN
F 2 "LibreSolar:R_0603_1608" H 3300 6500 50  0001 C CNN
F 3 "" H 3300 6500 50  0000 C CNN
F 4 "any" H -1500 1150 50  0001 C CNN "Manufacturer"
F 5 "" H -1500 1150 50  0001 C CNN "PartNumber"
F 6 "1%" H 3300 6500 50  0001 C CNN "Remarks"
	1    3300 6500
	1    0    0    1   
$EndComp
Wire Wire Line
	3100 6700 3300 6700
Wire Wire Line
	3300 6700 3300 6600
Wire Wire Line
	3300 6400 3300 6300
$Comp
L Project:R R?
U 1 1
P 3200 7100
AR Path="/58BE3089/60244E0C" Ref="R?"  Part="1" 
AR Path="/58A68DCB/60244E0C" Ref="R30"  Part="1" 
AR Path="/60244E0C" Ref="R?"  Part="1" 
F 0 "R30" V 3130 7100 50  0000 C CNN
F 1 "100k" V 3270 7100 50  0000 C CNN
F 2 "LibreSolar:R_0603_1608" H 3200 7100 50  0001 C CNN
F 3 "" H 3200 7100 50  0000 C CNN
F 4 "any" H -1600 1750 50  0001 C CNN "Manufacturer"
F 5 "1%" H 3200 7100 50  0001 C CNN "Remarks"
	1    3200 7100
	1    0    0    1   
$EndComp
Wire Wire Line
	3100 6900 3200 6900
Wire Wire Line
	3200 7000 3200 6900
Connection ~ 3200 6900
Wire Wire Line
	3200 6900 3300 6900
$Comp
L power:GND #PWR0129
U 1 1
P 3200 7300
F 0 "#PWR0129" H 3200 7050 50  0001 C CNN
F 1 "GND" H 3200 7150 50  0000 C CNN
F 2 "" H 3200 7300 50  0000 C CNN
F 3 "" H 3200 7300 50  0000 C CNN
	1    3200 7300
	1    0    0    -1  
$EndComp
Wire Wire Line
	3200 7200 3200 7300
Wire Wire Line
	3300 6700 3900 6700
Connection ~ 3300 6700
Wire Wire Line
	3500 6900 3900 6900
Text Label 3900 6700 2    50   ~ 0
SPI2_CS
Text Label 3900 6900 2    50   ~ 0
SPI2_SCK
Text Label 1000 6500 0    50   ~ 0
SPI2_MOSI
Text Label 1000 6800 0    50   ~ 0
SPI2_MISO
Wire Wire Line
	1000 6500 1500 6500
Wire Wire Line
	1500 6800 1000 6800
$Comp
L LibreSolar:LED_Dual_CACA_BackToBack LED1
U 1 1
P 9900 4400
F 0 "LED1" H 9900 4825 50  0000 C CNN
F 1 "LED_Dual_PLCC4" H 9900 4734 50  0000 C CNN
F 2 "LED_SMD:LED_Avago_PLCC4_3.2x2.8mm_CW" H 9930 4400 50  0001 C CNN
F 3 "https://www.mouser.de/datasheet/2/239/LTST-E682KRKGWT-1149990.pdf" H 9930 4400 50  0001 C CNN
F 4 "Lite-On" H 9900 4400 50  0001 C CNN "Manufacturer"
F 5 "LTST-E682KRKGWT" H 9900 4400 50  0001 C CNN "PartNumber"
F 6 "Alternative: Vishay VLMKG3400-GS08" H 9900 4400 50  0001 C CNN "Remarks"
	1    9900 4400
	1    0    0    -1  
$EndComp
Wire Wire Line
	10200 4300 10300 4300
Wire Wire Line
	10300 4300 10300 4400
Wire Wire Line
	10300 4500 10200 4500
Wire Wire Line
	10300 4400 10500 4400
Connection ~ 10300 4400
Wire Wire Line
	10300 4400 10300 4500
Text Label 10900 4400 2    50   ~ 0
GPIOC_14
Text Label 10900 5400 2    50   ~ 0
GPIOC_15
Wire Wire Line
	10900 5400 10500 5400
Connection ~ 10300 5400
Wire Wire Line
	10300 5400 10300 5300
Wire Wire Line
	9000 5400 8500 5400
Wire Wire Line
	9000 4400 8500 4400
Text Label 1800 4300 0    50   ~ 0
TIM16_CH1
Wire Wire Line
	2300 4300 1800 4300
Wire Wire Line
	2300 4200 1800 4200
Text Label 1800 4200 0    50   ~ 0
SPI2_CS
Text Label 8500 4400 0    50   ~ 0
TIM16_CH1
Wire Wire Line
	9500 4300 9600 4300
Wire Wire Line
	9300 4300 9300 4400
Wire Wire Line
	9600 4500 9500 4500
Wire Wire Line
	9500 4500 9500 4400
Connection ~ 9500 4400
Wire Wire Line
	9500 4400 9500 4300
Wire Wire Line
	9300 4400 9500 4400
Wire Wire Line
	9300 4400 9200 4400
Connection ~ 9300 4400
Wire Wire Line
	9500 5300 9500 5400
Wire Wire Line
	9500 5300 9600 5300
Wire Wire Line
	9500 5500 9600 5500
Wire Wire Line
	9200 5400 9300 5400
Wire Wire Line
	9300 5400 9300 5300
Wire Wire Line
	9300 5400 9500 5400
Connection ~ 9300 5400
Connection ~ 9500 5400
Wire Wire Line
	9500 5400 9500 5500
Wire Wire Line
	10500 5400 10500 5300
Connection ~ 10500 5400
Wire Wire Line
	10500 5400 10300 5400
Wire Wire Line
	10500 4300 10500 4400
Connection ~ 10500 4400
Wire Wire Line
	10500 4400 10900 4400
$Comp
L Memory_Flash:W25Q128JVS U6
U 1 1
P 2600 6800
F 0 "U6" H 3000 7200 50  0000 C CNN
F 1 "W25Q80DVS" H 2300 7200 50  0000 C CNN
F 2 "LibreSolar:SOIC-8_3.9x4.9mm_Pitch1.27mm" H 2600 6800 50  0001 C CNN
F 3 "https://www.mouser.de/datasheet/2/949/w25q80dv_dl_revh_10022015-1489677.pdf" H 2600 6800 50  0001 C CNN
F 4 "Winbond" H 2600 6800 50  0001 C CNN "Manufacturer"
F 5 "W25Q80DVSNIG" H 2600 6800 50  0001 C CNN "PartNumber"
	1    2600 6800
	-1   0    0    -1  
$EndComp
Wire Wire Line
	2100 6900 2000 6900
Wire Wire Line
	2000 6900 2000 7000
Wire Wire Line
	2000 7000 2100 7000
Wire Wire Line
	2000 6900 2000 6300
Wire Wire Line
	2000 6300 2600 6300
Connection ~ 2000 6900
Connection ~ 2600 6300
Wire Wire Line
	2600 6300 2600 6400
$EndSCHEMATC
